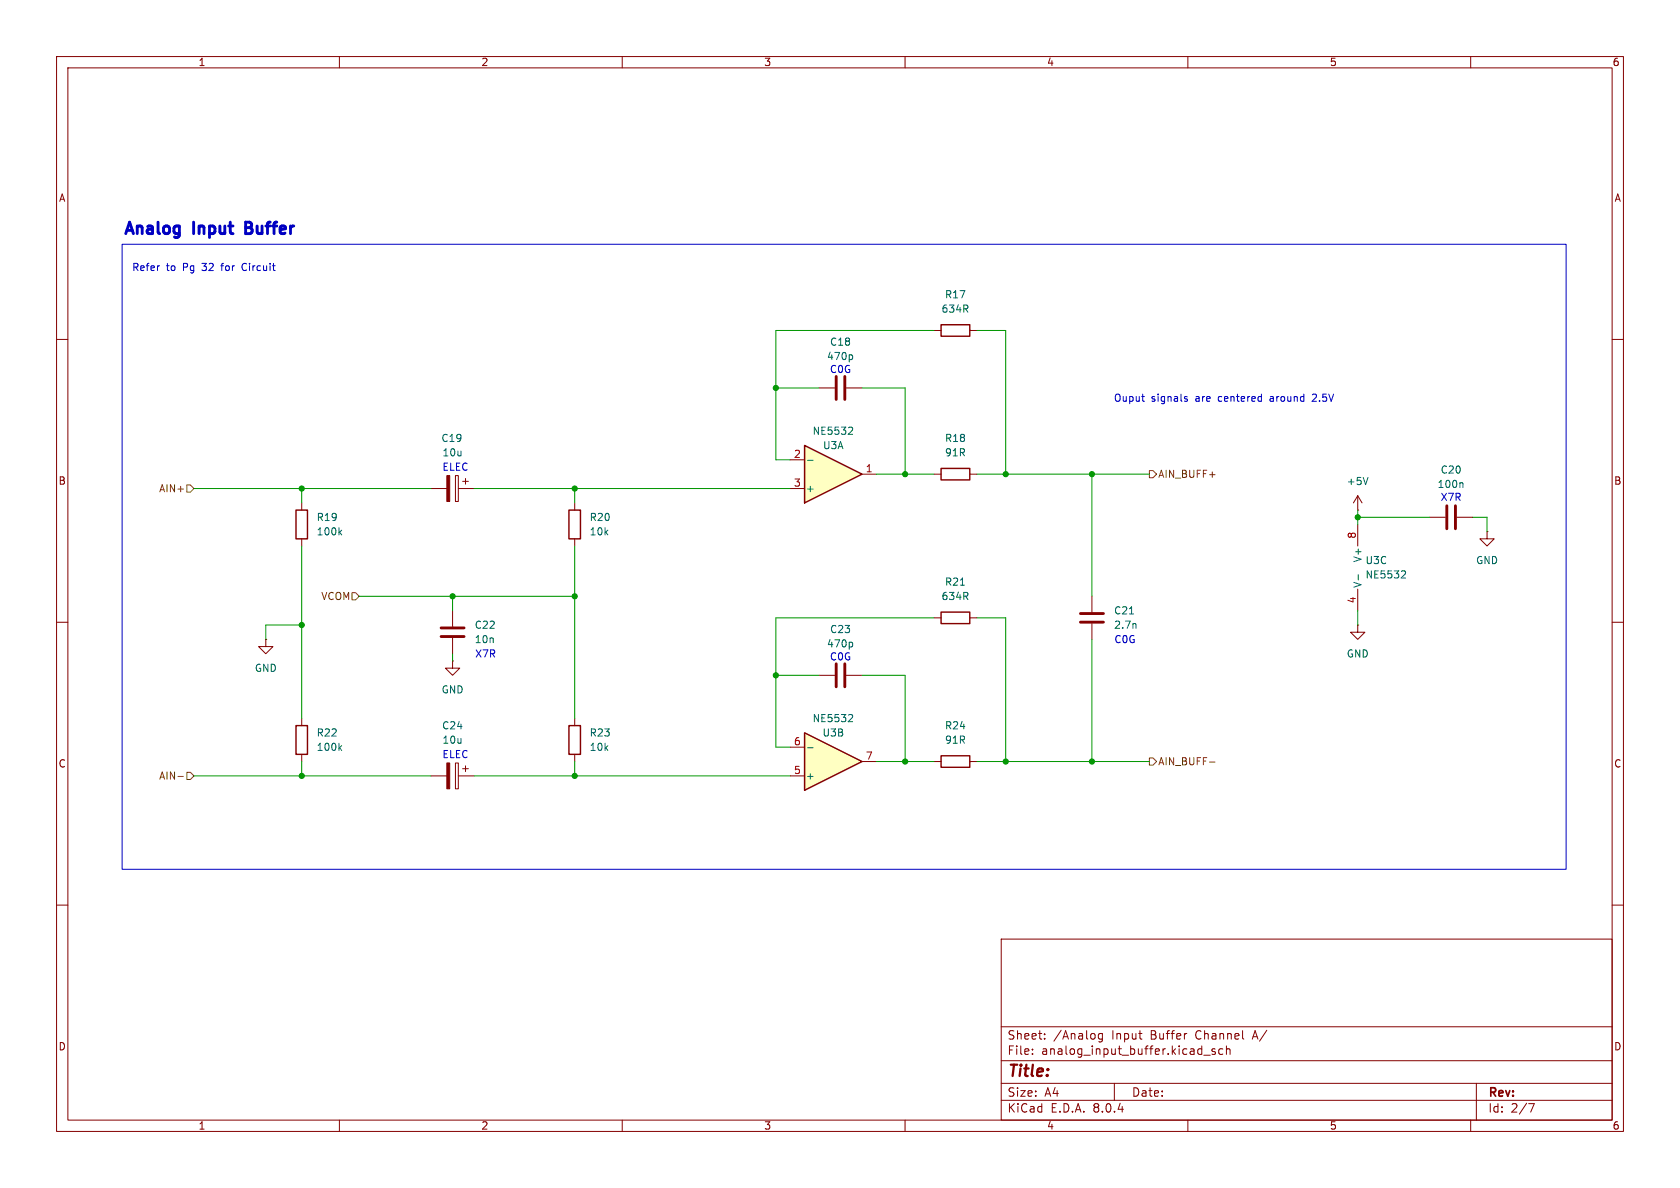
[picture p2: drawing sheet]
<svg xmlns="http://www.w3.org/2000/svg" width="297mm" height="210mm" viewBox="0 0 297 210" stroke-linecap="round" stroke-linejoin="round" font-family="sans-serif">
<g fill="none" stroke="#840000" stroke-width=".18">
<path d="M10 10h277v190h-277zM12 12h273v186h-273zM60 10v2M110 10v2M160 10v2M210 10v2M260 10v2M10 60h2M165.1 58.4h1.3M171.4 58.4h1.3M285 60h2M76.2 86.4h2.8"/>
<path d="M80.5 84.1h.5v4.5h-.5zM81 86.4h2.8M81.8 85.1h1M82.3 84.6v1M101.6 88.9v1.3M101.6 95.3v1.2M240 90.2h.1M240 87.6l-.7 1.3M240 87.6v2.6M240 92.7v3.8M240 87.6l.8 1.3M252.7 91.4h2.8"/>
<path d="M257.6 91.4h2.7M262.9 94v1.3h1.3l-1.3 1.2-1.3-1.2h1.3M262.9 94h.1M10 110h2M80 116.8v1.3h1.3l-1.3 1.3-1.3-1.3h1.3M80 116.8h.1M80 108v2.7M80 112.8v2.8M165.1 109.2h1.3M171.4 109.2h1.3M240 110.5v1.3h1.3l-1.3 1.2-1.2-1.2h1.2M240 110.5h.1"/>
<path d="M240 104.1v3.9M285 110h2M76.2 137.2h2.8M80.5 134.9h.5v4.5h-.5zM81 137.2h2.8M81.8 135.9h1M82.3 135.4v1M101.6 127v1.3M101.6 133.4v1.2M10 160h2M285 160h2M177 166h108v32h-108z"/>
<path d="M60 198v2M110 198v2M160 198v2M177 194.5h108M177 191.5h108M177 187.5h108M177 181.5h108M182.5 186.3v.1M182.5 185.5v.1M184.7 183.6v.1M184.7 182.8v.1M194.9 182.7v1.2l-.3 .3-.4-.1"/>
<path d="M194.9 182.8l-.4-.1-.3 .3v.4l.1 .2h.6M197 191.5v3M210 198v2M212.8 186.5h1.2M214.8 185.5l-.3-.1-.3 .2 .1 .2 .5 .2v.3h-.6M216.2 185.5l-.5-.1-.2 .3v.4l.1 .2h.6M216.8 185.5l.2-.1 .4 .1 .1 .9M216.8 184.9v1.5M260 198v2M261 191.5v6.5M270.2 195.1h1l-.6 1.5"/>
</g>
<path d="M166.4 57.4h5v2h-5zM100.6 90.2h2v5.1h-2zM166.4 108.2h5v2h-5zM100.6 128.3h2v5.1h-2z" fill="none" stroke="#840000" stroke-width=".25"/>
<path d="M241.8 84.4l-.4 1.3M258.4 85.3l.2 .2v.7M169.8 103.4h.7M240.1 101.6v.9M247.9 100.9l.5 .1 .1 .3-.8 .9h.8" fill="none" stroke="#006464" stroke-width=".18"/>
<path d="M255.8 89.4v4.1M257.3 89.4v4.1M78 112.5h4M78 111h4" fill="none" stroke="#840000" stroke-width=".51"/>
<g fill="#840000" stroke="#840000" stroke-width=".18">
<path d="M79 84.1h.5v4.5h-.5z"/>
<path d="M79 134.9h.5v4.5h-.5z"/>
</g>
<path d="M142.2 129.5l10.2 5.1-10.2 5.1z" fill="#ffffc2"/>
<path d="M166.4 82.8h5v2h-5zM52.3 128.3h2.1v5.1h-2.1zM142.2 129.5l10.2 5.1-10.2 5.1zM166.4 133.6h5v2h-5z" fill="none" stroke="#840000" stroke-width=".25"/>
<path d="M165.1 83.8h1.3M171.4 83.8h1.3M193 105.4v2.8M193 110.2v2.8M53.3 127v1.3M53.3 133.4v1.2M139.7 137.2h2.5M139.7 132.1h2.5M152.4 134.6h2.5M165.1 134.6h1.3M171.4 134.6h1.3" fill="none" stroke="#840000" stroke-width=".18"/>
<path d="M199.7 108.5h.7M200.8 110.3v.8M60 132.2l.4 .5M60.4 131.8l-.5 .5M142.8 132.2h.9M150.2 126.3l.4 .1 .1 .3-.7 .9h.7" fill="none" stroke="#006464" stroke-width=".18"/>
<path d="M191 108.5h4.1M191 110h4.1" fill="none" stroke="#840000" stroke-width=".51"/>
<path d="M142.2 78.7l10.2 5.1-10.2 5.1z" fill="#ffffc2"/>
<path d="M142.2 78.7l10.2 5.1-10.2 5.1zM52.3 90.2h2.1v5.1h-2.1z" fill="none" stroke="#840000" stroke-width=".25"/>
<path d="M144.8 68.6h2.8M149.6 68.6h2.8M53.3 88.9v1.3M53.3 95.3v1.2M139.7 81.3h2.5M139.7 86.4h2.5M152.4 83.8h2.5M47 113v1.3h1.3l-1.3 1.3-1.3-1.3h1.3M47 113h.1M144.8 119.4h2.8M149.6 119.4h2.8" fill="none" stroke="#840000" stroke-width=".18"/>
<path d="M150.2 75.5l.4 .1 .1 .3-.7 .9h.7M150.5 62.7l.2 .3v.3l-.2 .3M60 94.1l.4 .5M60.4 93.7l-.5 .5M142.8 81.4h.9M150.5 113.5l.2 .3v.3l-.2 .3" fill="none" stroke="#006464" stroke-width=".18"/>
<path d="M147.8 66.5v4.1M149.4 66.5v4.1M147.8 117.3v4.1M149.4 117.3v4.1" fill="none" stroke="#840000" stroke-width=".51"/>
<path d="M33 85.7h.7l.6 .7-.6 .6h-.7zM203.2 83.2h.6l.7 .6-.7 .7h-.6zM213.8 83.9h1M62.2 104.8h.7l.6 .6-.6 .6h-.7zM31.5 137.3h.9M33 136.5h.7l.6 .7-.6 .6h-.7zM203.2 134h.6l.7 .6-.7 .7h-.6zM213.8 134.7h1" fill="none" stroke="#725600" stroke-width=".18"/>
<path d="M21.6 43.2h255.3v110.5h-255.3zM43 46.6l-.2 .5 .2 .7M201.8 70.1h.5M202.2 70.9h.1M209.5 70.2h.4M209.5 70.5l.4 .2v.2h-.4M232.2 69.7l-.2 .1M232.7 70.2l-.8 .7h.8" fill="none" stroke="#0000c2" stroke-width=".18"/>
<path d="M44.1 39.3h-.7v2h.8M43.4 40.2h.7" fill="none" stroke="#0000c2" stroke-width=".51"/>
<g fill="none" stroke="#009600" stroke-width=".18">
<path d="M165.1 58.4h-27.9v22.9h2.5M172.7 58.4h5.1v25.4M137.2 68.6h7.6M152.4 68.6h7.6v15.2M34.3 86.4h41.9M53.3 86.4v2.5M53.3 96.5v30.5M83.8 86.4h55.9M101.6 86.4v2.5M101.6 96.5v30.5M154.9 83.8h10.2M172.7 83.8h30.5"/>
<path d="M193 83.8v21.6M240 91.4h12.7M240 90.2v2.5M260.3 91.4h2.6v2.6M53.3 110.5h-6.3v2.5M63.5 105.4h38.1M80 105.4v2.6M80 115.6v1.2M137.2 119.4h7.6M152.4 119.4h7.6v15.2M165.1 109.2h-27.9v22.9h2.5M172.7 109.2h5.1v25.4"/>
<path d="M193 113v21.6M240 108v2.5M34.3 137.2h41.9M53.3 134.6v2.6M83.8 137.2h55.9M101.6 134.6v2.6M154.9 134.6h10.2M172.7 134.6h30.5"/>
</g>
<g fill="#009600" stroke="#009600" stroke-width=".18">
<circle cx="160" cy="83.8" r=".46"/>
<circle cx="101.6" cy="137.2" r=".46"/>
<circle cx="101.6" cy="86.4" r=".46"/>
<circle cx="137.2" cy="68.6" r=".46"/>
<circle cx="53.3" cy="137.2" r=".46"/>
<circle cx="53.3" cy="86.4" r=".46"/>
<circle cx="53.3" cy="110.5" r=".46"/>
<circle cx="137.2" cy="119.4" r=".46"/>
<circle cx="101.6" cy="105.4" r=".46"/>
<circle cx="80" cy="105.4" r=".46"/>
<circle cx="177.8" cy="83.8" r=".46"/>
<circle cx="193" cy="134.6" r=".46"/>
<circle cx="240" cy="91.4" r=".46"/>
<circle cx="177.8" cy="134.6" r=".46"/>
<circle cx="160" cy="134.6" r=".46"/>
<circle cx="193" cy="83.8" r=".46"/>
</g>
<g font-size="2.8" fill="#0000c2">
<text x="21.5" y="42.2">Analog</text>
<text x="34.3" y="42.2">Input</text>
<text x="44.6" y="42.2">Buffer</text>
</g>
<text font-size="2.8" fill="#840000" x="178" y="190.9">Title:</text>
<g font-size="2.1" fill="#840000">
<text x="178" y="184">Sheet:</text>
<text x="186.2" y="184">/Analog</text>
<text x="196.6" y="184">Input</text>
<text x="203.5" y="184">Buffer</text>
<text x="211.6" y="184">Channel</text>
<text x="221.9" y="184">A/</text>
<text x="178" y="186.7">File:</text>
<text x="184.1" y="186.7">analog_input_buffer.kicad_sch</text>
<text x="178" y="196.9">KiCad</text>
<text x="178" y="194.1">Size:</text>
<text x="184.7" y="194.1">A4</text>
<text x="185.7" y="196.9">E.D.A.</text>
<text x="193.3" y="196.9">8.0.4</text>
<text x="200" y="194.1">Date:</text>
<text x="263" y="194.3">Rev:</text>
<text x="263" y="196.9">Id:</text>
<text x="267.1" y="196.9">2/7</text>
</g>
<g font-size="1.8" fill="#840000">
<text x="35" y="11.9">1</text>
<text x="85" y="11.9">2</text>
<text x="135" y="11.9">3</text>
<text x="185" y="11.9">4</text>
<text x="235" y="11.9">5</text>
<text x="285" y="11.9">6</text>
<text x="10.3" y="35.9">A</text>
<text x="285.3" y="35.9">A</text>
<text x="10.3" y="85.9">B</text>
<text x="285.3" y="85.9">B</text>
<text x="10.3" y="135.9">C</text>
<text x="285.3" y="135.9">C</text>
<text x="10.3" y="185.9">D</text>
<text x="285.3" y="185.9">D</text>
<text x="35" y="199.9">1</text>
<text x="85" y="199.9">2</text>
<text x="135" y="199.9">3</text>
<text x="185" y="199.9">4</text>
<text x="235" y="199.9">5</text>
<text x="285" y="199.9">6</text>
</g>
<g font-size="1.8" fill="#0000c2">
<text x="23.3" y="48.1">Refer</text>
<text x="29.4" y="48.1">to</text>
<text x="32.4" y="48.1">Pg</text>
<text x="36" y="48.1">32</text>
<text x="39.6" y="48.1">for</text>
<text x="43.5" y="48.1">Circuit</text>
<text x="146.6" y="66.1">C0G</text>
<text x="196.8" y="71.2">Ouput</text>
<text x="203.5" y="71.2">signals</text>
<text x="211.5" y="71.2">are</text>
<text x="215.6" y="71.2">centered</text>
<text x="225" y="71.2">around</text>
<text x="232.7" y="71.2">2.5V</text>
<text x="78.1" y="83.4">ELEC</text>
<text x="254.6" y="88.8">X7R</text>
<text x="196.9" y="113.9">C0G</text>
<text x="83.9" y="116.4">X7R</text>
<text x="146.6" y="116.9">C0G</text>
<text x="78.1" y="134.2">ELEC</text>
</g>
<g font-size="1.8" fill="#006464">
<text x="167" y="52.9">R17</text>
<text x="166.4" y="55.5">634R</text>
<text x="146.1" y="63.9">470p</text>
<text x="146.6" y="61.3">C18</text>
<text x="143.6" y="77.1">NE5532</text>
<text x="77.9" y="78.3">C19</text>
<text x="78.1" y="80.9">10u</text>
<text x="145.4" y="79.6">U3A</text>
<text x="167" y="78.3">R18</text>
<text x="167" y="80.9">91R</text>
<text x="254.6" y="83.9">C20</text>
<text x="142.4" y="87.2">+</text>
<text x="238" y="86">+5V</text>
<text x="254" y="86.5">100n</text>
<text x="55.9" y="92.3">R19</text>
<text x="55.9" y="94.8">100k</text>
<text x="104.1" y="94.8">10k</text>
<text x="104.1" y="92.3">R20</text>
<text x="240.9" y="99.5" transform="rotate(-90 240.9 99.5)">V+</text>
<text x="241.3" y="99.9">U3C</text>
<text x="260.9" y="99.9">GND</text>
<text x="166.4" y="106.3">634R</text>
<text x="167" y="103.7">R21</text>
<text x="240.9" y="104" transform="rotate(-90 240.9 104)">V-</text>
<text x="241.3" y="102.5">NE5532</text>
<text x="83.8" y="111.4">C22</text>
<text x="83.8" y="113.9">10n</text>
<text x="146.6" y="112.1">C23</text>
<text x="196.9" y="108.8">C21</text>
<text x="196.9" y="111.4">2.7n</text>
<text x="45" y="119">GND</text>
<text x="146.1" y="114.7">470p</text>
<text x="238" y="116.4">GND</text>
<text x="78" y="122.8">GND</text>
<text x="55.9" y="130.4">R22</text>
<text x="78.1" y="129.1">C24</text>
<text x="78.1" y="131.7">10u</text>
<text x="104.1" y="130.4">R23</text>
<text x="143.6" y="127.9">NE5532</text>
<text x="145.3" y="130.4">U3B</text>
<text x="167" y="129.1">R24</text>
<text x="167" y="131.7">91R</text>
<text x="55.9" y="132.9">100k</text>
<text x="104.1" y="132.9">10k</text>
<text x="142.4" y="138">+</text>
</g>
<g font-size="1.8" fill="#a90000">
<text x="140.3" y="81">2</text>
<text x="153" y="83.6">1</text>
<text x="140.3" y="86.1">3</text>
<text x="239.8" y="95.3" transform="rotate(-90 239.8 95.3)">8</text>
<text x="239.8" y="106.8" transform="rotate(-90 239.8 106.8)">4</text>
<text x="140.3" y="131.8">6</text>
<text x="140.3" y="136.9">5</text>
<text x="153" y="134.4">7</text>
</g>
<g font-size="1.8" fill="#725600">
<text x="28" y="87.2">AIN+</text>
<text x="204.7" y="84.7">AIN_BUFF+</text>
<text x="56.7" y="106.3">VCOM</text>
<text x="204.7" y="135.5">AIN_BUFF-</text>
<text x="28" y="138">AIN-</text>
</g>
</svg>
